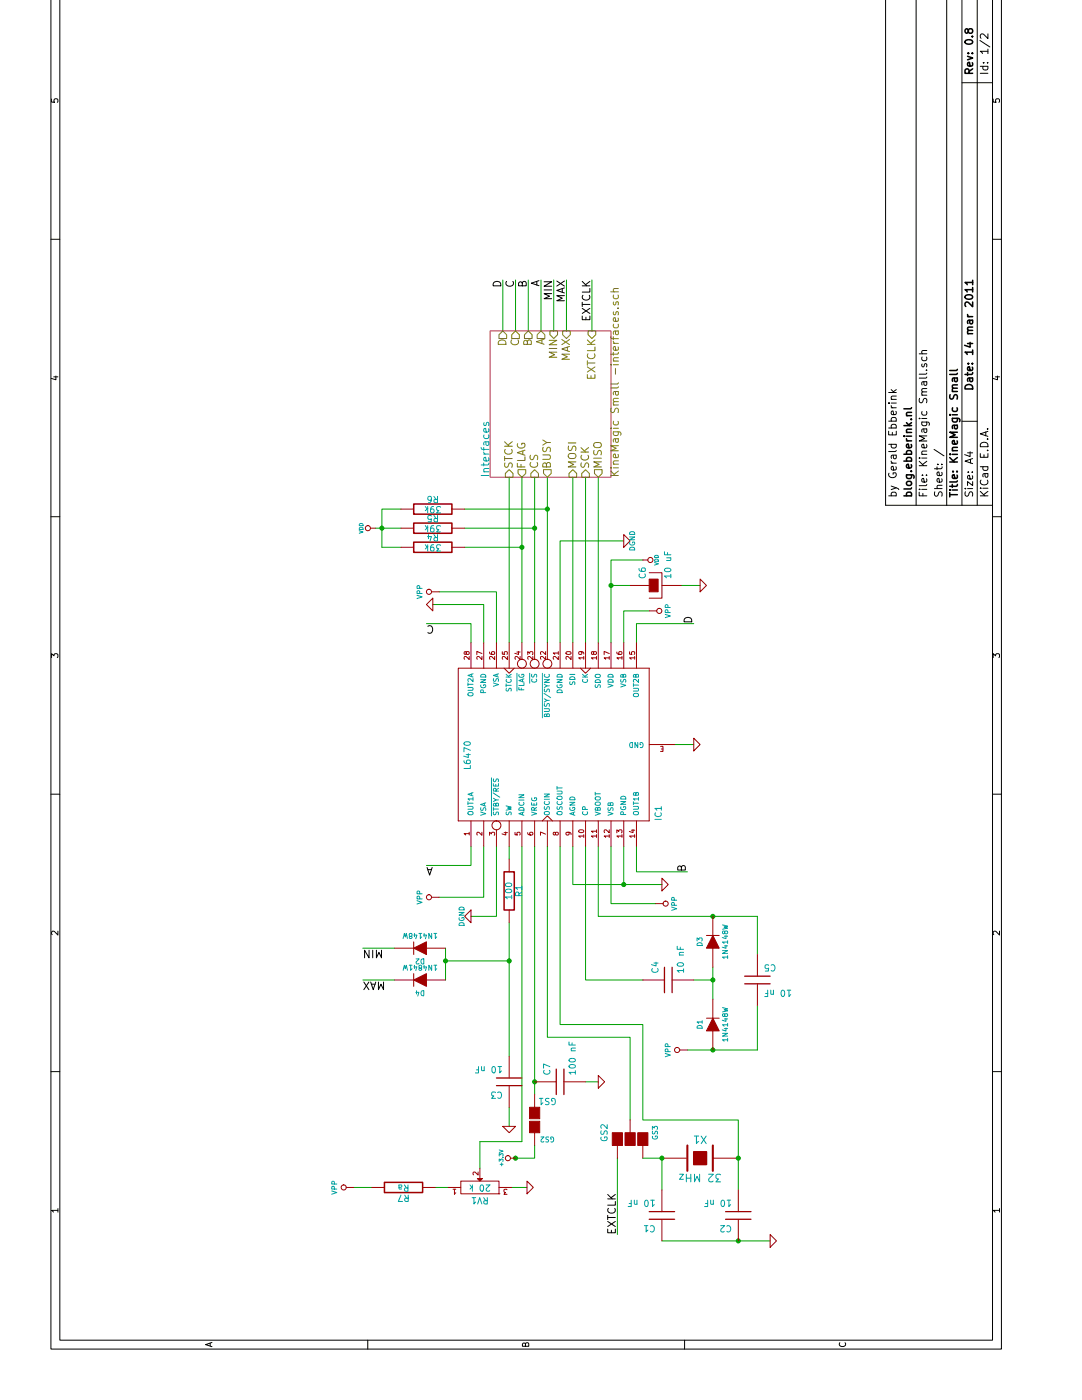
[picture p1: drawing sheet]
EESchema Schematic File Version 2  date 14/03/2011 09:25:05
LIBS:power
LIBS:device
LIBS:transistors
LIBS:conn
LIBS:linear
LIBS:regul
LIBS:74xx
LIBS:cmos4000
LIBS:adc-dac
LIBS:memory
LIBS:xilinx
LIBS:special
LIBS:microcontrollers
LIBS:dsp
LIBS:microchip
LIBS:analog_switches
LIBS:motorola
LIBS:texas
LIBS:intel
LIBS:audio
LIBS:interface
LIBS:digital-audio
LIBS:philips
LIBS:display
LIBS:cypress
LIBS:siliconi
LIBS:opto
LIBS:atmel
LIBS:contrib
LIBS:valves
LIBS:l6470
LIBS:KineMagic Small-cache
EELAYER 24  0
EELAYER END
$Descr A4 11700 8267
Sheet 1 2
Title "KineMagic Small"
Date "14 mar 2011"
Rev "0.8"
Comp "blog.ebberink.nl"
Comment1 "by Gerald Ebberink"
Comment2 ""
Comment3 ""
Comment4 ""
$EndDescr
Text Label 8800 4250 2    60   ~ 0
A
Text Label 8800 4150 2    60   ~ 0
B
Text Label 8800 4050 2    60   ~ 0
C
Text Label 8800 3950 2    60   ~ 0
D
$Comp
L CRYSTAL X1
U 1 1
P 1900 5500
F 0 "X1" H 1900 5650 60  0000 C CNN
F 1 "32 MHz" H 1900 5350 60  0000 C CNN
F 2 "crystal-MM20SS" H 1900 5500 60  0001 C CNN
	1    1900 5500
	0    1    1    0   
$EndComp
Wire Wire Line
	5150 5300 5150 5450
Wire Wire Line
	1900 5050 1900 5200
Wire Wire Line
	4350 3900 3800 3900
Wire Wire Line
	3800 3900 3800 3700
Wire Wire Line
	4350 4300 2850 4300
Wire Wire Line
	2850 4300 2850 4950
Wire Wire Line
	2850 4950 2200 4950
Wire Wire Line
	4350 4100 2030 4100
Connection ~ 2750 5600
Wire Wire Line
	2750 5400 2750 5950
Connection ~ 3800 5600
Wire Wire Line
	3800 5950 3800 4700
Wire Wire Line
	3800 5950 3500 5950
Wire Wire Line
	3300 5050 3300 4600
Wire Wire Line
	3300 4600 4350 4600
Wire Wire Line
	3300 5600 3300 5450
Connection ~ 6400 4800
Wire Wire Line
	6400 4800 6400 4950
Wire Wire Line
	6750 4900 6750 4400
Wire Wire Line
	6750 4400 5950 4400
Connection ~ 6850 4200
Wire Wire Line
	6850 3650 6850 4200
Wire Wire Line
	6850 2950 6850 3150
Wire Wire Line
	6700 3150 6700 3000
Wire Wire Line
	7250 4100 5950 4100
Wire Wire Line
	7250 4300 5950 4300
Wire Wire Line
	5950 4600 7250 4600
Wire Wire Line
	5950 4900 6200 4900
Wire Wire Line
	6200 4900 6200 5100
Wire Wire Line
	1670 3420 1670 3520
Wire Wire Line
	1820 3770 2030 3770
Wire Wire Line
	3300 2850 3300 3100
Wire Wire Line
	8400 4450 8800 4450
Connection ~ 3450 3500
Connection ~ 3450 4000
Wire Wire Line
	3450 4000 3450 3500
Wire Wire Line
	4250 4000 4350 4000
Wire Wire Line
	2500 4600 2500 4700
Wire Wire Line
	4350 4800 3900 4800
Wire Wire Line
	3900 4800 3900 5150
Wire Wire Line
	6350 3450 6350 3900
Wire Wire Line
	6350 3900 5950 3900
Wire Wire Line
	8400 4150 8800 4150
Wire Wire Line
	8400 3950 8800 3950
Wire Wire Line
	6100 5450 6100 5000
Wire Wire Line
	6100 5000 5950 5000
Wire Wire Line
	4200 3350 4200 3700
Wire Wire Line
	4200 3700 4350 3700
Wire Wire Line
	5950 3700 6100 3700
Wire Wire Line
	6100 3700 6100 3350
Wire Wire Line
	4350 5000 4150 5000
Wire Wire Line
	4150 5000 4150 5400
Wire Wire Line
	8400 4050 8800 4050
Wire Wire Line
	8400 4250 8800 4250
Wire Wire Line
	6250 3400 6250 3800
Wire Wire Line
	6250 3800 5950 3800
Wire Wire Line
	3950 3450 3950 3800
Wire Wire Line
	3950 3800 4350 3800
Wire Wire Line
	4350 4900 4050 4900
Wire Wire Line
	4350 4500 4050 4500
Wire Wire Line
	4050 4500 4050 5200
Connection ~ 4050 4900
Connection ~ 2500 4200
Wire Wire Line
	1900 4050 1900 4200
Wire Wire Line
	1900 4200 2000 4200
Wire Wire Line
	2300 4000 2150 4000
Wire Wire Line
	3550 3500 3300 3500
Wire Wire Line
	8400 4350 8800 4350
Wire Wire Line
	3550 2850 3550 3100
Wire Wire Line
	2030 3770 2030 4100
Wire Wire Line
	1670 4140 1670 4020
Wire Wire Line
	1670 2780 1670 2920
Wire Wire Line
	5950 4700 7250 4700
Wire Wire Line
	5950 4500 7250 4500
Wire Wire Line
	7250 4200 5950 4200
Wire Wire Line
	5950 4000 7250 4000
Wire Wire Line
	7000 3150 7000 3000
Wire Wire Line
	7000 3000 6700 3000
Connection ~ 6850 3000
Wire Wire Line
	6700 3650 6700 4100
Connection ~ 6700 4100
Wire Wire Line
	7000 3650 7000 4300
Connection ~ 7000 4300
Wire Wire Line
	5950 4800 6600 4800
Wire Wire Line
	6600 4800 6600 5050
Wire Wire Line
	6400 5500 6400 5350
Wire Wire Line
	3150 5600 3400 5600
Connection ~ 3300 5600
Wire Wire Line
	3800 4700 4350 4700
Wire Wire Line
	2750 5950 3100 5950
Wire Wire Line
	2700 4000 3750 4000
Wire Wire Line
	4350 4200 2400 4200
Wire Wire Line
	8400 4650 8800 4650
Wire Wire Line
	1300 4850 1900 4850
Wire Wire Line
	1900 5200 1650 5200
Wire Wire Line
	1250 6050 1250 5200
Connection ~ 1250 5800
Wire Wire Line
	4350 4400 2950 4400
Wire Wire Line
	2950 4400 2950 5050
Wire Wire Line
	2950 5050 2200 5050
Wire Wire Line
	2200 5050 2200 5800
Wire Wire Line
	2200 5800 1650 5800
Connection ~ 1900 5800
Connection ~ 1900 5200
Connection ~ 1900 4050
$Comp
L GND #PWR01
U 1 1
P 5150 5450
F 0 "#PWR01" H 5150 5450 30  0001 C CNN
F 1 "GND" H 5150 5380 30  0001 C CNN
	1    5150 5450
	1    0    0    -1  
$EndComp
$Comp
L +3.3V #PWR02
U 1 1
P 1900 4050
F 0 "#PWR02" H 1900 4010 30  0001 C CNN
F 1 "+3.3V" H 1900 4160 30  0000 C CNN
	1    1900 4050
	1    0    0    -1  
$EndComp
$Comp
L GND #PWR03
U 1 1
P 1250 6050
F 0 "#PWR03" H 1250 6050 30  0001 C CNN
F 1 "GND" H 1250 5980 30  0001 C CNN
	1    1250 6050
	1    0    0    -1  
$EndComp
$Comp
L C C2
U 1 1
P 1450 5800
F 0 "C2" H 1500 5900 50  0000 L CNN
F 1 "10 nF" H 1500 5700 50  0000 L CNN
F 2 "SM0805" H 1450 5800 60  0001 C CNN
	1    1450 5800
	0    -1   -1   0   
$EndComp
$Comp
L C C1
U 1 1
P 1450 5200
F 0 "C1" H 1500 5300 50  0000 L CNN
F 1 "10 nF" H 1500 5100 50  0000 L CNN
F 2 "SM0805" H 1450 5200 60  0001 C CNN
	1    1450 5200
	0    -1   -1   0   
$EndComp
Text Label 1300 4850 0    60   ~ 0
EXTCLK
$Comp
L DGND #PWR3
U 1 1
P 3800 3700
F 0 "#PWR3" H 3800 3700 40  0001 C CNN
F 1 "DGND" H 3800 3630 40  0000 C CNN
	1    3800 3700
	-1   0    0    1   
$EndComp
Text Label 8800 4650 2    60   ~ 0
EXTCLK
$Comp
L GS3 GS2
U 1 1
P 2050 4950
F 0 "GS2" H 2100 5150 50  0000 C CNN
F 1 "GS3" H 2100 4751 40  0000 C CNN
F 2 "GS3" H 2050 4950 60  0001 C CNN
	1    2050 4950
	1    0    0    -1  
$EndComp
$Comp
L VPP #PWR26
U 1 1
P 2750 5400
F 0 "#PWR26" H 2750 5600 40  0001 C CNN
F 1 "VPP" H 2750 5550 40  0000 C CNN
	1    2750 5400
	1    0    0    -1  
$EndComp
$Comp
L C C5
U 1 1
P 3300 5950
F 0 "C5" H 3350 6050 50  0000 L CNN
F 1 "10 nF" H 3350 5850 50  0000 L CNN
F 2 "SM0805" H 3300 5950 60  0001 C CNN
	1    3300 5950
	0    1    1    0   
$EndComp
$Comp
L C C4
U 1 1
P 3300 5250
F 0 "C4" H 3350 5350 50  0000 L CNN
F 1 "10 nF" H 3350 5150 50  0000 L CNN
F 2 "SM0805" H 3300 5250 60  0001 C CNN
	1    3300 5250
	1    0    0    -1  
$EndComp
$Comp
L DIODE D1
U 1 1
P 2950 5600
F 0 "D1" H 2950 5700 40  0000 C CNN
F 1 "1N4148W" H 2950 5500 40  0000 C CNN
F 2 "diode-SOD123" H 2950 5600 60  0001 C CNN
	1    2950 5600
	1    0    0    -1  
$EndComp
$Comp
L DIODE D3
U 1 1
P 3600 5600
F 0 "D3" H 3600 5700 40  0000 C CNN
F 1 "1N4148W" H 3600 5500 40  0000 C CNN
F 2 "diode-SOD123" H 3600 5600 60  0001 C CNN
	1    3600 5600
	1    0    0    -1  
$EndComp
$Comp
L GND #PWR04
U 1 1
P 6400 5500
F 0 "#PWR04" H 6400 5500 30  0001 C CNN
F 1 "GND" H 6400 5430 30  0001 C CNN
	1    6400 5500
	1    0    0    -1  
$EndComp
$Comp
L CP C6
U 1 1
P 6400 5150
F 0 "C6" H 6450 5250 50  0000 L CNN
F 1 "10 uF" H 6450 5050 50  0000 L CNN
F 2 "cap-pan40-SV-D" H 6400 5150 60  0001 C CNN
	1    6400 5150
	1    0    0    -1  
$EndComp
$Comp
L VDD #PWR05
U 1 1
P 6850 2950
F 0 "#PWR05" H 6850 3050 30  0001 C CNN
F 1 "VDD" H 6850 3060 30  0000 C CNN
	1    6850 2950
	1    0    0    -1  
$EndComp
$Comp
L R R6
U 1 1
P 7000 3400
F 0 "R6" V 7080 3400 50  0000 C CNN
F 1 "39k" V 7000 3400 50  0000 C CNN
F 2 "SM0805" H 7000 3400 60  0001 C CNN
	1    7000 3400
	1    0    0    -1  
$EndComp
$Comp
L R R5
U 1 1
P 6850 3400
F 0 "R5" V 6930 3400 50  0000 C CNN
F 1 "39k" V 6850 3400 50  0000 C CNN
F 2 "SM0805" H 6850 3400 60  0001 C CNN
	1    6850 3400
	1    0    0    -1  
$EndComp
$Comp
L R R4
U 1 1
P 6700 3400
F 0 "R4" V 6780 3400 50  0000 C CNN
F 1 "39k" V 6700 3400 50  0000 C CNN
F 2 "SM0805" H 6700 3400 60  0001 C CNN
	1    6700 3400
	1    0    0    -1  
$EndComp
$Comp
L VPP #PWR25
U 1 1
P 1670 2780
F 0 "#PWR25" H 1670 2980 40  0001 C CNN
F 1 "VPP" H 1670 2930 40  0000 C CNN
	1    1670 2780
	1    0    0    -1  
$EndComp
$Comp
L R R7
U 1 1
P 1670 3170
F 0 "R7" V 1750 3170 50  0000 C CNN
F 1 "Ra" V 1670 3170 50  0000 C CNN
F 2 "SM0805" H 1670 3170 60  0001 C CNN
	1    1670 3170
	-1   0    0    1   
$EndComp
$Comp
L GND #PWR06
U 1 1
P 1670 4140
F 0 "#PWR06" H 1670 4140 30  0001 C CNN
F 1 "GND" H 1670 4070 30  0001 C CNN
	1    1670 4140
	1    0    0    -1  
$EndComp
$Comp
L POT RV1
U 1 1
P 1670 3770
F 0 "RV1" H 1670 3670 50  0000 C CNN
F 1 "20 k" H 1670 3770 50  0000 C CNN
F 2 "RV2" H 1670 3770 60  0001 C CNN
	1    1670 3770
	0    1    1    0   
$EndComp
Text Label 3300 2850 3    60   ~ 0
MAX
Text Label 3550 2850 3    60   ~ 0
MIN
Text Label 8800 4350 2    60   ~ 0
MIN
Text Label 8800 4450 2    60   ~ 0
MAX
$Comp
L DIODE D2
U 1 1
P 3550 3300
F 0 "D2" H 3550 3400 40  0000 C CNN
F 1 "1N4148W" H 3550 3200 40  0000 C CNN
F 2 "diode-SOD123" H 3550 3300 60  0001 C CNN
	1    3550 3300
	0    -1   -1   0   
$EndComp
$Comp
L DIODE D4
U 1 1
P 3300 3300
F 0 "D4" H 3300 3400 40  0000 C CNN
F 1 "1N4841W" H 3300 3200 40  0000 C CNN
F 2 "diode-SOD123" H 3300 3300 60  0001 C CNN
	1    3300 3300
	0    -1   -1   0   
$EndComp
$Comp
L GND #PWR07
U 1 1
P 2150 4000
F 0 "#PWR07" H 2150 4000 30  0001 C CNN
F 1 "GND" H 2150 3930 30  0001 C CNN
	1    2150 4000
	0    1    1    0   
$EndComp
$Comp
L C C3
U 1 1
P 2500 4000
F 0 "C3" H 2550 4100 50  0000 L CNN
F 1 "10 nF" H 2550 3900 50  0000 L CNN
F 2 "SM0805" H 2500 4000 60  0001 C CNN
	1    2500 4000
	0    -1   -1   0   
$EndComp
$Comp
L R R1
U 1 1
P 4000 4000
F 0 "R1" V 4080 4000 50  0000 C CNN
F 1 "100" V 4000 4000 50  0000 C CNN
F 2 "SM0805" H 4000 4000 60  0001 C CNN
	1    4000 4000
	0    1    1    0   
$EndComp
$Comp
L GND #PWR08
U 1 1
P 2500 4700
F 0 "#PWR08" H 2500 4700 30  0001 C CNN
F 1 "GND" H 2500 4630 30  0001 C CNN
	1    2500 4700
	1    0    0    -1  
$EndComp
$Comp
L C C7
U 1 1
P 2500 4400
F 0 "C7" H 2550 4500 50  0000 L CNN
F 1 "100 nF" H 2550 4300 50  0000 L CNN
F 2 "SM0805" H 2500 4400 60  0001 C CNN
	1    2500 4400
	1    0    0    -1  
$EndComp
$Comp
L GS2 GS1
U 1 1
P 2200 4200
F 0 "GS1" H 2300 4350 50  0000 C CNN
F 1 "GS2" H 2300 4051 40  0000 C CNN
F 2 "GS2" H 2200 4200 60  0001 C CNN
	1    2200 4200
	0    1    1    0   
$EndComp
$Comp
L GND #PWR09
U 1 1
P 4050 5200
F 0 "#PWR09" H 4050 5200 30  0001 C CNN
F 1 "GND" H 4050 5130 30  0001 C CNN
	1    4050 5200
	1    0    0    -1  
$EndComp
$Comp
L GND #PWR010
U 1 1
P 6250 3400
F 0 "#PWR010" H 6250 3400 30  0001 C CNN
F 1 "GND" H 6250 3330 30  0001 C CNN
	1    6250 3400
	-1   0    0    1   
$EndComp
$Comp
L VPP #PWR27
U 1 1
P 3900 5150
F 0 "#PWR27" H 3900 5350 40  0001 C CNN
F 1 "VPP" H 3900 5300 40  0000 C CNN
	1    3900 5150
	-1   0    0    1   
$EndComp
$Comp
L VPP #PWR28
U 1 1
P 3950 3450
F 0 "#PWR28" H 3950 3650 40  0001 C CNN
F 1 "VPP" H 3950 3600 40  0000 C CNN
	1    3950 3450
	1    0    0    -1  
$EndComp
$Comp
L VPP #PWR30
U 1 1
P 6350 3450
F 0 "#PWR30" H 6350 3650 40  0001 C CNN
F 1 "VPP" H 6350 3600 40  0000 C CNN
	1    6350 3450
	1    0    0    -1  
$EndComp
$Comp
L VPP #PWR29
U 1 1
P 6200 5100
F 0 "#PWR29" H 6200 5300 40  0001 C CNN
F 1 "VPP" H 6200 5250 40  0000 C CNN
	1    6200 5100
	-1   0    0    1   
$EndComp
$Comp
L VDD #PWR011
U 1 1
P 6600 5050
F 0 "#PWR011" H 6600 5150 30  0001 C CNN
F 1 "VDD" H 6600 5160 30  0000 C CNN
	1    6600 5050
	-1   0    0    1   
$EndComp
$Comp
L DGND #PWR4
U 1 1
P 6750 4900
F 0 "#PWR4" H 6750 4900 40  0001 C CNN
F 1 "DGND" H 6750 4830 40  0000 C CNN
	1    6750 4900
	1    0    0    -1  
$EndComp
$Sheet
S 7250 3850 1150 950 
U 4D6EA66D
F0 "Interfaces" 60
F1 "KineMagic Small -interfaces.sch" 60
F2 "D" O R 8400 3950 60 
F3 "C" O R 8400 4050 60 
F4 "B" O R 8400 4150 60 
F5 "A" O R 8400 4250 60 
F6 "MIN" I R 8400 4350 60 
F7 "MAX" I R 8400 4450 60 
F8 "MISO" O L 7250 4700 60 
F9 "MOSI" I L 7250 4500 60 
F10 "SCK" I L 7250 4600 60 
F11 "CS" I L 7250 4200 60 
F12 "BUSY" O L 7250 4300 60 
F13 "FLAG" O L 7250 4100 60 
F14 "STCK" I L 7250 4000 60 
F15 "EXTCLK" I R 8400 4650 60 
$EndSheet
Text Label 4150 5400 0    60   ~ 0
B
Text Label 6100 5450 0    60   ~ 0
D
Text Label 6100 3350 3    60   ~ 0
C
Text Label 4200 3350 3    60   ~ 0
A
$Comp
L L6470 IC1
U 1 1
P 5150 4350
F 0 "IC1" H 4550 3500 50  0000 L BNN
F 1 "L6470" H 4950 5000 50  0000 L BNN
F 2 "HTSSOP28" H 4950 5150 50  0001 C CNN
	1    5150 4350
	1    0    0    -1  
$EndComp
$EndSCHEMATC
